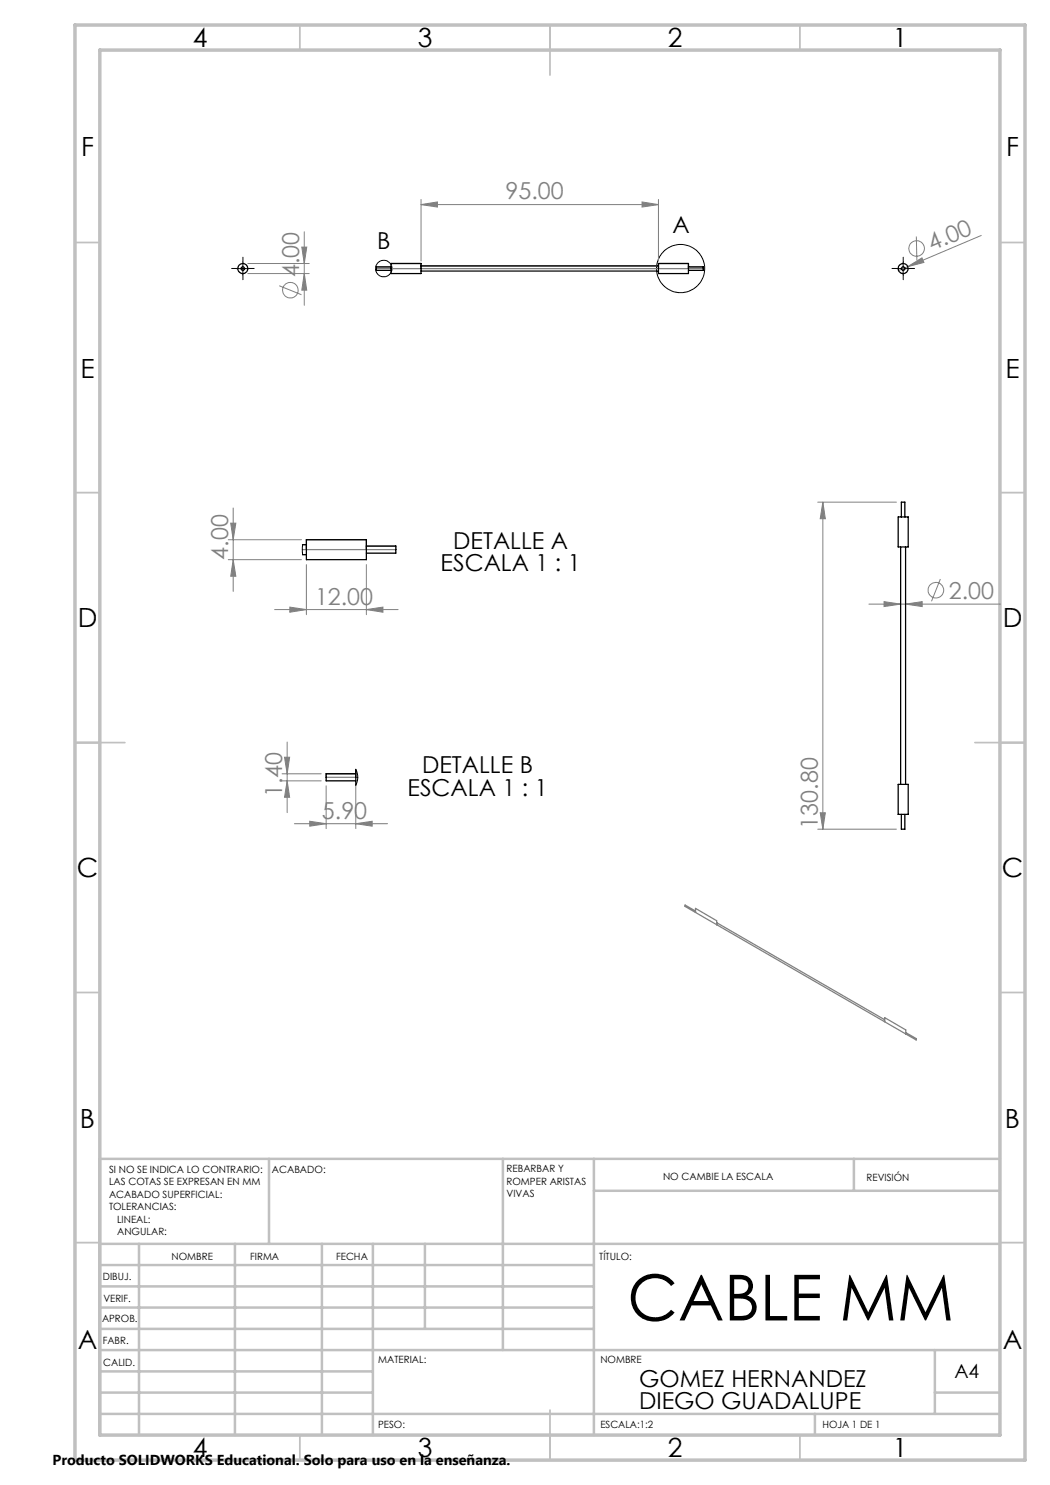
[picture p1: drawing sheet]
<svg xmlns="http://www.w3.org/2000/svg" width="210mm" height="297mm" viewBox="0 0 210 297" stroke-linecap="round" stroke-linejoin="round" font-family="sans-serif">
<g fill="none" stroke="#808080" stroke-width=".2">
<path d="M84.2 39.9v12.3M131.7 39.9v12.3M49.6 52.7h12.2M49.6 54.7h12.2M55.8 57.1l4.5 1.8M60.4 49.4h.9l-.4 3.3zM60.9 46.4v14.7M60.9 54.7l.4 3.3h-.9zM84.2 40.9l3.3-.5v1zM84.2 40.9h47.5M128.4 40.4l3.3 .5-3.3 .5zM181.5 53.3l2.9-1.7 .4 .9z"/>
<path d="M183.3 47.3l.1 4.8M196.3 47.1l-16.6 7M45.6 111.9h14.7M45.6 107.9h14.7M46.1 104.6h1.1l-.6 3.3zM46.6 101.6v16.7M46.6 111.9l.6 3.3h-1.1zM61.3 112.9v10M73.3 112.9v10M163.5 100.4h15.8M164.6 100.4l.5 3.3h-1.1zM164.6 100.4v65.4"/>
<path d="M188.1 115.8l-1.8 4.5M54.9 121.9h24.7M58 121.4l3.3 .5-3.3 .5zM73.3 121.9l3.3-.5v1zM173.8 120.8h26.3M176.8 120.3l3.3 .5-3.3 .5zM181.1 120.8l3.3-.5v1zM56.4 156.2h7.8M56.4 154.8h7.8M56.9 151.4h1l-.5 3.4zM57.4 156.2l.5 3.3h-1zM57.4 148.4v14.1"/>
<path d="M65.2 157.2v8.5M71.2 157.2v8.5M58.9 164.7h18.6M61.9 164.2l3.3 .5-3.3 .5zM71.2 164.7l3.2-.5v1zM163.5 165.8h15.8M164 162.6h1.1l-.5 3.2z"/>
<circle cx="58.1" cy="58" r="1.56"/>
<circle cx="183.3" cy="49.7" r="1.55"/>
<circle cx="187.2" cy="118" r="1.56"/>
</g>
<g fill="none" stroke="#000" stroke-width=".2">
<path d="M47.3 53.7h2.5M48.6 52.5v2.5M179.4 53.7h2.5M180.6 52.5v2.5"/>
<circle cx="76.7" cy="53.7" r="1.65"/>
<circle cx="136.1" cy="53.7" r="4.8"/>
</g>
<path d="M47.3 53.7h-1M48.6 52.4v-1M48.6 54.9v1M49.8 53.7h1M179.4 53.7h-1M180.6 52.4v-1M180.6 54.9v1M181.9 53.7h1" fill="none" stroke="#000" stroke-width=".2" stroke-dasharray="15.2 1.3 1.3 1.3"/>
<g fill="none" stroke="#808080" stroke-width=".25">
<path d="M78.2 53.7v-1h6v1M78.2 53.4h-3v.3h65.5v-.3h-3M84.2 53.2h47.5M131.7 53.7v-1h6v1M60.5 108.9h.8M61.3 109.9v-2h12v2M73.3 109.2h5.9v.7h-18.7M71.2 153.9v1.6M71.2 154.8h-6v.7h6.3M139.1 182.5v-.8l4.2 2.4v.9M139.1 182.2l-2.1-1.2v.3l46.2 26.7v-.3l-2-1.2M143.3 184.5l33.6 19.4"/>
<path d="M176.9 204.3v-.8l4.3 2.5v.8"/>
</g>
<g fill="none" stroke="#c0c0c0" stroke-width=".35">
<path d="M60 5v5M110 5v10M160 5v5M15 48.5h5M200 48.5h5M15 98.5h5M200 98.5h5M15 148.5h10M195 148.5h10M15 198.5h5M200 198.5h5M15 248.5h5"/>
<path d="M200 248.5h5M60 287v5M110 282v10M160 287v5"/>
</g>
<g fill="none" stroke="#c0c0c0" stroke-width=".5">
<path d="M53.8 231.8v17M100.6 231.8v38.2M118.8 231.8v55.2M118.8 238.2h81.2M170.8 231.8v6.4M200 231.8h-180v55.2M20 248.8h180M20 257.3h98.8M20 253h98.8M27.8 248.8v38.2M47 248.8v38.2M64.4 248.8v38.2"/>
<path d="M74.6 248.8v38.2M85 248.8v17M20 265.8h98.8M20 261.5h98.8M20 278.5h54.6M20 274.3h54.6M20 270h180M187 278.5h13M187 270v12.8M20 282.8h180M163 282.8v4.2"/>
</g>
<path d="M15 5h190v287h-190zM20 10h180v277h-180z" fill="none" stroke="#c0c0c0" stroke-width=".7"/>
<g fill="#808080">
<path d="M181.5 53.3l2.9-1.7 .4 .9z"/>
<path d="M181.1 120.8l3.3-.5v1zM176.8 120.3l3.3 .5-3.3 .5z"/>
<path d="M58 121.4l3.3 .5-3.3 .5zM73.3 121.9l3.3-.5v1zM61.9 164.2l3.3 .5-3.3 .5zM71.2 164.7l3.2-.5v1z"/>
<path d="M84.2 40.9l3.3-.5v1zM128.4 40.4l3.3 .5-3.3 .5z"/>
<path d="M46.6 111.9l.6 3.3h-1.1zM46.1 104.6h1.1l-.6 3.3z"/>
<path d="M57.4 156.2l.5 3.3h-1zM56.9 151.4h1l-.5 3.4z"/>
<path d="M60.4 49.4h.9l-.4 3.3zM60.9 54.7l.4 3.3h-.9zM164.6 100.4l.5 3.3h-1.1zM164 162.6h1.1l-.5 3.2z"/>
</g>
<g fill="none" stroke="#000" stroke-width=".25">
<path d="M78.2 52.7h6v2h-6zM78.2 53.4h-3v.7h3M84.2 54.2h47.5M84.2 53.2h47.5M131.7 52.7h6v2h-6zM137.7 53.4h3v.7h-3M60.5 110.9h.8M60.5 108.9h.8M61.3 107.9h12v4h-12zM73.3 109.2h5.9v1.4h-5.9M179.6 103.4h2v6h-2zM180.1 109.4v47.5"/>
<path d="M180.3 103.4v-3h.7v3M181.1 109.4v47.5M71.2 153.9v3.2M71.2 154.8h-6v1.4h6M179.6 156.9h2v6h-2zM180.3 162.9v2.9h.7v-2.9"/>
<circle cx="48.6" cy="53.7" r="1"/>
<circle cx="48.6" cy="53.7" r=".36"/>
<circle cx="180.6" cy="53.7" r=".36"/>
<circle cx="180.6" cy="53.7" r="1"/>
</g>
<path d="M60.5 108.9v2M71.2 153.9l.3 1.2v1l-.3 1" fill="none" stroke="#000" stroke-width=".2"/>
<text font-size="12.7" x="125.5" y="264.1">CABLE MM</text>
<g font-size="5.3">
<text x="38.5" y="9.5">4</text>
<text x="83.5" y="9.5">3</text>
<text x="133.6" y="9.5">2</text>
<text x="178.6" y="9.5">1</text>
<text x="16.2" y="31.2">F</text>
<text x="201.2" y="31.2">F</text>
<text x="16.1" y="75.5">E</text>
<text x="201.1" y="75.5">E</text>
<text x="15.5" y="125.5">D</text>
<text x="200.5" y="125.5">D</text>
<text x="15.4" y="175.5">C</text>
<text x="200.4" y="175.5">C</text>
<text x="16" y="225.5">B</text>
<text x="201" y="225.5">B</text>
<text x="15.5" y="269.7">A</text>
<text x="200.5" y="269.7">A</text>
<text x="38.5" y="291.5">4</text>
<text x="83.5" y="291.5">3</text>
<text x="133.6" y="291.5">2</text>
<text x="178.6" y="291.5">1</text>
</g>
<g font-size="4.7" fill="#808080">
<text x="101.1" y="39.9">95.00</text>
<text x="186.4" y="50.3" transform="rotate(-23 186.4 50.3)">4.00</text>
<text x="59.8" y="55.5" transform="rotate(-90 59.8 55.5)">4.00</text>
<text x="45.7" y="111.9" transform="rotate(-90 45.7 111.9)">4.00</text>
<text x="189.8" y="119.7">2.00</text>
<text x="63" y="120.9">12.00</text>
<text x="56.4" y="159.4" transform="rotate(-90 56.4 159.4)">1.40</text>
<text x="64.4" y="163.7">5.90</text>
<text x="163.6" y="165.7" transform="rotate(-90 163.6 165.7)">130.80</text>
</g>
<g font-size="4.7">
<text x="134.5" y="46.6">A</text>
<text x="75.4" y="49.7">B</text>
<text x="90.6" y="109.7">DETALLE A</text>
<text x="88.1" y="114.2">ESCALA 1 : 1</text>
<text x="84.4" y="154.7">DETALLE B</text>
<text x="81.5" y="159.2">ESCALA 1 : 1</text>
<text x="127.8" y="277.4">GOMEZ HERNANDEZ</text>
<text x="127.8" y="281.9">DIEGO GUADALUPE</text>
</g>
<text font-size="3.9" x="190.9" y="275.5">A4</text>
<text font-size="2.9" x="10.5" y="292.9">Producto SOLIDWORKS Educational. Solo para uso en la enseñanza.</text>
<g font-size="2">
<text x="21.8" y="234.6">SI NO SE INDICA LO CONTRARIO:</text>
<text x="21.8" y="237.1">LAS COTAS SE EXPRESAN EN MM</text>
<text x="21.8" y="239.6">ACABADO SUPERFICIAL:</text>
<text x="54.4" y="234.6">ACABADO:</text>
<text x="101.3" y="234.5">REBARBAR Y</text>
<text x="101.3" y="237">ROMPER ARISTAS</text>
<text x="101.3" y="239.5">VIVAS</text>
<text x="132.6" y="236">NO CAMBIE LA ESCALA</text>
<text x="173.3" y="236.2">REVISIÓN</text>
<text x="21.8" y="242.1">TOLERANCIAS:</text>
<text x="23.4" y="244.6">LINEAL:</text>
<text x="23.4" y="247.1">ANGULAR:</text>
<text x="34.3" y="252">NOMBRE</text>
<text x="50" y="251.9">FIRMA</text>
<text x="67.2" y="251.9">FECHA</text>
<text x="119.9" y="251.9">TÍTULO:</text>
<text x="20.6" y="256.1">DIBUJ.</text>
<text x="20.7" y="260.3">VERIF.</text>
<text x="20.4" y="264.4">APROB.</text>
<text x="20.5" y="268.8">FABR.</text>
<text x="20.7" y="273.1">CALID.</text>
<text x="75.6" y="272.5">MATERIAL:</text>
<text x="120.1" y="272.5">NOMBRE</text>
<text x="75.6" y="285.5">PESO:</text>
<text x="120.1" y="285.6">ESCALA:1:2</text>
<text x="164.5" y="285.6">HOJA 1 DE 1</text>
</g>
</svg>
